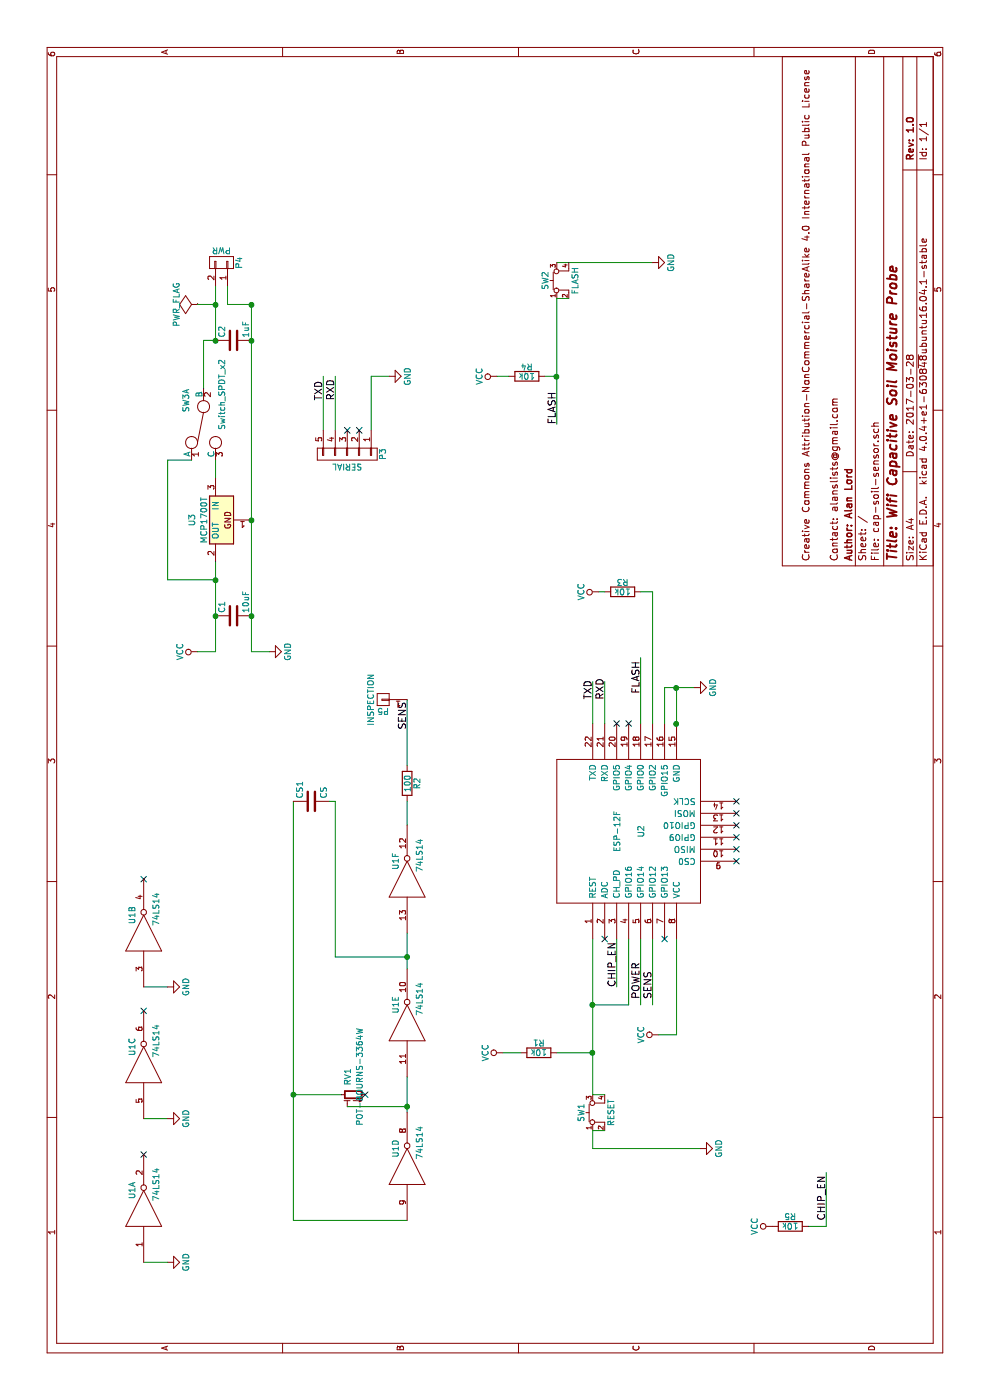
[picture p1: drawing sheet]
EESchema Schematic File Version 2
LIBS:cap-soil-sensor-rescue
LIBS:ESP8266
LIBS:power
LIBS:device
LIBS:transistors
LIBS:conn
LIBS:linear
LIBS:regul
LIBS:74xx
LIBS:cmos4000
LIBS:adc-dac
LIBS:memory
LIBS:xilinx
LIBS:microcontrollers
LIBS:dsp
LIBS:microchip
LIBS:analog_switches
LIBS:motorola
LIBS:texas
LIBS:intel
LIBS:audio
LIBS:interface
LIBS:digital-audio
LIBS:philips
LIBS:display
LIBS:cypress
LIBS:siliconi
LIBS:opto
LIBS:atmel
LIBS:contrib
LIBS:valves
LIBS:Microchip
LIBS:pasv-Bourns
LIBS:switches
LIBS:cap-sensor
LIBS:electomech-misc
LIBS:cap-soil-sensor-cache
EELAYER 25 0
EELAYER END
$Descr A4 11693 8268
encoding utf-8
Sheet 1 1
Title "Wifi Capacitive Soil Moisture Probe"
Date "2017-03-28"
Rev "1.0"
Comp "Author: Alan Lord"
Comment1 "Contact: alanslists@gmail.com"
Comment2 ""
Comment3 "Creative Commons Attribution-NonCommercial-ShareAlike 4.0 International Public License"
Comment4 ""
$EndDescr
$Comp
L C C1
U 1 1
P 6550 1950
F 0 "C1" H 6575 2050 50  0000 L CNN
F 1 "10uF" H 6575 1850 50  0000 L CNN
F 2 "Capacitors_SMD:C_1206_HandSoldering" H 6588 1800 50  0001 C CNN
F 3 "" H 6550 1950 50  0000 C CNN
	1    6550 1950
	1    0    0    -1  
$EndComp
$Comp
L C C2
U 1 1
P 8850 1950
F 0 "C2" H 8875 2050 50  0000 L CNN
F 1 "1uF" H 8875 1850 50  0000 L CNN
F 2 "Capacitors_SMD:C_1206_HandSoldering" H 8888 1800 50  0001 C CNN
F 3 "" H 8850 1950 50  0000 C CNN
	1    8850 1950
	1    0    0    -1  
$EndComp
$Comp
L R R2
U 1 1
P 5150 3400
F 0 "R2" V 5230 3400 50  0000 C CNN
F 1 "100" V 5150 3400 50  0000 C CNN
F 2 "Resistors_SMD:R_1206_HandSoldering" V 5080 3400 50  0001 C CNN
F 3 "" H 5150 3400 50  0000 C CNN
	1    5150 3400
	0    1    1    0   
$EndComp
$Comp
L ESP-12E U2
U 1 1
P 4750 5250
F 0 "U2" H 4750 5150 50  0000 C CNN
F 1 "ESP-12F" H 4750 5350 50  0000 C CNN
F 2 "ESP8266:ESP-12E" H 4750 5250 50  0001 C CNN
F 3 "" H 4750 5250 50  0001 C CNN
	1    4750 5250
	1    0    0    -1  
$EndComp
NoConn ~ 5000 6150
NoConn ~ 4900 6150
NoConn ~ 4800 6150
NoConn ~ 4700 6150
NoConn ~ 4600 6150
NoConn ~ 4500 6150
$Comp
L MCP1700T-vv02E/TT U3
U 1 1
P 7350 1850
F 0 "U3" H 7350 2100 50  0000 C CNN
F 1 "MCP1700T" H 7350 2000 50  0000 C CNN
F 2 "TO_SOT_Packages_SMD:SOT-23_Handsoldering" H 7350 1850 60  0001 C CNN
F 3 "" H 7350 1850 60  0000 C CNN
F 4 "IC MICROCHIP MCP1700T-vv02E/TT" H 7850 2600 60  0001 C CNN "BOM"
	1    7350 1850
	-1   0    0    -1  
$EndComp
$Comp
L CONN_01X02 P4
U 1 1
P 9500 1850
F 0 "P4" H 9500 2000 50  0000 C CNN
F 1 "PWR" V 9600 1850 50  0000 C CNN
F 2 "Connectors_JST:JST_XH_B02B-XH-A_02x2.50mm_Straight" H 9500 1850 50  0001 C CNN
F 3 "" H 9500 1850 50  0000 C CNN
	1    9500 1850
	1    0    0    1   
$EndComp
$Comp
L PWR_FLAG #FLG01
U 1 1
P 9150 1650
F 0 "#FLG01" H 9150 1745 50  0001 C CNN
F 1 "PWR_FLAG" H 9150 1830 50  0000 C CNN
F 2 "" H 9150 1650 50  0000 C CNN
F 3 "" H 9150 1650 50  0000 C CNN
	1    9150 1650
	1    0    0    -1  
$EndComp
Wire Wire Line
	9150 1800 9150 1650
Connection ~ 9150 1800
Wire Wire Line
	9300 1900 9150 1900
Wire Wire Line
	9150 1900 9150 2100
Connection ~ 9150 2100
Wire Wire Line
	6250 1800 7000 1800
$Comp
L VCC #PWR02
U 1 1
P 6250 1650
F 0 "#PWR02" H 6250 1500 50  0001 C CNN
F 1 "VCC" H 6250 1800 50  0000 C CNN
F 2 "" H 6250 1650 50  0000 C CNN
F 3 "" H 6250 1650 50  0000 C CNN
	1    6250 1650
	1    0    0    -1  
$EndComp
$Comp
L GND #PWR03
U 1 1
P 1150 1400
F 0 "#PWR03" H 1150 1150 50  0001 C CNN
F 1 "GND" H 1150 1250 50  0000 C CNN
F 2 "" H 1150 1400 50  0000 C CNN
F 3 "" H 1150 1400 50  0000 C CNN
	1    1150 1400
	1    0    0    -1  
$EndComp
NoConn ~ 4350 1200
Wire Wire Line
	1500 2450 5000 2450
Wire Wire Line
	1500 2450 1500 3400
Wire Wire Line
	2400 3400 2700 3400
Wire Wire Line
	3600 3400 3900 3400
Connection ~ 2550 2450
Wire Wire Line
	3700 3400 3700 2800
Connection ~ 3700 3400
Wire Wire Line
	3700 2800 5000 2800
Wire Wire Line
	4800 3400 5000 3400
Wire Wire Line
	5300 3400 5850 3400
Text Label 5600 3400 0    60   ~ 0
SENS
$Comp
L CONN_01X05 P3
U 1 1
P 7900 2900
F 0 "P3" H 7900 3200 50  0000 C CNN
F 1 "SERIAL" V 8000 2900 50  0000 C CNN
F 2 "Pin_Headers:Pin_Header_Straight_1x05_Pitch2.54mm" H 7900 2900 50  0001 C CNN
F 3 "" H 7900 2900 50  0000 C CNN
	1    7900 2900
	-1   0    0    1   
$EndComp
Wire Wire Line
	5650 4950 6000 4950
Wire Wire Line
	5650 5050 6000 5050
Text Label 5850 4950 0    60   ~ 0
TXD
Text Label 5850 5050 0    60   ~ 0
RXD
Wire Wire Line
	8100 2700 8550 2700
Wire Wire Line
	8100 2800 8550 2800
Wire Wire Line
	8100 3100 8550 3100
Text Label 8350 2700 0    60   ~ 0
TXD
Text Label 8350 2800 0    60   ~ 0
RXD
$Comp
L GND #PWR04
U 1 1
P 8550 3250
F 0 "#PWR04" H 8550 3000 50  0001 C CNN
F 1 "GND" H 8550 3100 50  0000 C CNN
F 2 "" H 8550 3250 50  0000 C CNN
F 3 "" H 8550 3250 50  0000 C CNN
	1    8550 3250
	1    0    0    -1  
$EndComp
Wire Wire Line
	8550 3100 8550 3250
Wire Wire Line
	3850 5150 3450 5150
Wire Wire Line
	2550 4950 3850 4950
Wire Wire Line
	3300 4950 3300 5250
Wire Wire Line
	3300 5250 3850 5250
Text Label 3450 5150 0    60   ~ 0
CHIP_EN
$Comp
L VCC #PWR05
U 1 1
P 3050 5500
F 0 "#PWR05" H 3050 5350 50  0001 C CNN
F 1 "VCC" H 3050 5650 50  0000 C CNN
F 2 "" H 3050 5500 50  0000 C CNN
F 3 "" H 3050 5500 50  0000 C CNN
	1    3050 5500
	1    0    0    -1  
$EndComp
Wire Wire Line
	5650 5650 5950 5650
Wire Wire Line
	5950 5550 5950 5800
$Comp
L GND #PWR06
U 1 1
P 5950 5800
F 0 "#PWR06" H 5950 5550 50  0001 C CNN
F 1 "GND" H 5950 5650 50  0000 C CNN
F 2 "" H 5950 5800 50  0000 C CNN
F 3 "" H 5950 5800 50  0000 C CNN
	1    5950 5800
	1    0    0    -1  
$EndComp
Wire Wire Line
	2100 4950 2100 5850
$Comp
L GND #PWR07
U 1 1
P 2100 5850
F 0 "#PWR07" H 2100 5600 50  0001 C CNN
F 1 "GND" H 2100 5700 50  0000 C CNN
F 2 "" H 2100 5850 50  0000 C CNN
F 3 "" H 2100 5850 50  0000 C CNN
	1    2100 5850
	1    0    0    -1  
$EndComp
Connection ~ 3300 4950
$Comp
L VCC #PWR08
U 1 1
P 1450 6450
F 0 "#PWR08" H 1450 6300 50  0001 C CNN
F 1 "VCC" H 1450 6600 50  0000 C CNN
F 2 "" H 1450 6450 50  0000 C CNN
F 3 "" H 1450 6450 50  0000 C CNN
	1    1450 6450
	1    0    0    -1  
$EndComp
$Comp
L VCC #PWR09
U 1 1
P 8550 4150
F 0 "#PWR09" H 8550 4000 50  0001 C CNN
F 1 "VCC" H 8550 4300 50  0000 C CNN
F 2 "" H 8550 4150 50  0000 C CNN
F 3 "" H 8550 4150 50  0000 C CNN
	1    8550 4150
	1    0    0    -1  
$EndComp
Wire Wire Line
	1450 6750 1450 6900
Wire Wire Line
	1450 6900 1900 6900
Text Label 1500 6900 0    60   ~ 0
CHIP_EN
Wire Wire Line
	9500 4650 9500 5450
$Comp
L GND #PWR010
U 1 1
P 9500 5450
F 0 "#PWR010" H 9500 5200 50  0001 C CNN
F 1 "GND" H 9500 5300 50  0000 C CNN
F 2 "" H 9500 5450 50  0000 C CNN
F 3 "" H 9500 5450 50  0000 C CNN
	1    9500 5450
	1    0    0    -1  
$EndComp
$Comp
L R R1
U 1 1
P 2900 4500
F 0 "R1" V 2980 4500 50  0000 C CNN
F 1 "10k" V 2900 4500 50  0000 C CNN
F 2 "Resistors_SMD:R_1206_HandSoldering" V 2830 4500 50  0001 C CNN
F 3 "" H 2900 4500 50  0000 C CNN
	1    2900 4500
	1    0    0    -1  
$EndComp
$Comp
L R R3
U 1 1
P 6750 5200
F 0 "R3" V 6830 5200 50  0000 C CNN
F 1 "10k" V 6750 5200 50  0000 C CNN
F 2 "Resistors_SMD:R_1206_HandSoldering" V 6680 5200 50  0001 C CNN
F 3 "" H 6750 5200 50  0000 C CNN
	1    6750 5200
	1    0    0    -1  
$EndComp
$Comp
L R R4
U 1 1
P 8550 4400
F 0 "R4" V 8630 4400 50  0000 C CNN
F 1 "10k" V 8550 4400 50  0000 C CNN
F 2 "Resistors_SMD:R_1206_HandSoldering" V 8480 4400 50  0001 C CNN
F 3 "" H 8550 4400 50  0000 C CNN
	1    8550 4400
	1    0    0    -1  
$EndComp
Connection ~ 2900 4950
$Comp
L VCC #PWR011
U 1 1
P 2900 4200
F 0 "#PWR011" H 2900 4050 50  0001 C CNN
F 1 "VCC" H 2900 4350 50  0000 C CNN
F 2 "" H 2900 4200 50  0000 C CNN
F 3 "" H 2900 4200 50  0000 C CNN
	1    2900 4200
	1    0    0    -1  
$EndComp
Wire Wire Line
	2900 4350 2900 4200
Wire Wire Line
	2900 4650 2900 4950
$Comp
L R R5
U 1 1
P 1450 6600
F 0 "R5" V 1530 6600 50  0000 C CNN
F 1 "10k" V 1450 6600 50  0000 C CNN
F 2 "Resistors_SMD:R_1206_HandSoldering" V 1380 6600 50  0001 C CNN
F 3 "" H 1450 6600 50  0000 C CNN
	1    1450 6600
	1    0    0    -1  
$EndComp
Wire Wire Line
	8550 4150 8550 4250
Wire Wire Line
	8550 4550 8550 4650
Connection ~ 8550 4650
Wire Wire Line
	8150 4650 9200 4650
Text Label 8150 4650 0    60   ~ 0
FLASH
Wire Wire Line
	5650 5350 6200 5350
Text Label 5900 5350 0    60   ~ 0
FLASH
$Comp
L VCC #PWR012
U 1 1
P 6750 5000
F 0 "#PWR012" H 6750 4850 50  0001 C CNN
F 1 "VCC" H 6750 5150 50  0000 C CNN
F 2 "" H 6750 5000 50  0000 C CNN
F 3 "" H 6750 5000 50  0000 C CNN
	1    6750 5000
	1    0    0    -1  
$EndComp
Wire Wire Line
	5650 5550 5950 5550
Connection ~ 5950 5650
NoConn ~ 5650 5150
NoConn ~ 5650 5250
NoConn ~ 3850 5550
NoConn ~ 3850 5050
Wire Wire Line
	3300 5450 3850 5450
Text Label 3350 5450 0    60   ~ 0
SENS
Connection ~ 8850 1800
Connection ~ 8850 2100
Connection ~ 6550 2100
Connection ~ 6550 1800
NoConn ~ 8100 2900
NoConn ~ 8100 3000
$Comp
L GND #PWR013
U 1 1
P 6250 2250
F 0 "#PWR013" H 6250 2000 50  0001 C CNN
F 1 "GND" H 6250 2100 50  0000 C CNN
F 2 "" H 6250 2250 50  0000 C CNN
F 3 "" H 6250 2250 50  0000 C CNN
	1    6250 2250
	1    0    0    -1  
$EndComp
Connection ~ 5650 5650
Wire Wire Line
	6250 1800 6250 1650
Wire Wire Line
	6250 2100 6250 2250
$Comp
L POT-BOURNS-3296W RV1
U 1 1
P 2550 2950
F 0 "RV1" H 2700 3000 50  0000 C CNN
F 1 "POT-BOURNS-3364W" H 2700 2900 50  0000 C CNN
F 2 "manuf:BOURNS-3364-W" H 2550 3000 60  0001 C CNN
F 3 "" H 2550 3000 60  0000 C CNN
	1    2550 2950
	1    0    0    -1  
$EndComp
Wire Wire Line
	2550 2450 2550 2850
Wire Wire Line
	2450 2900 2450 3400
Connection ~ 2450 3400
NoConn ~ 2550 3050
Wire Wire Line
	6750 5000 6750 5050
Wire Wire Line
	5650 5450 6750 5450
Wire Wire Line
	6750 5450 6750 5350
Wire Wire Line
	9150 2100 6250 2100
$Comp
L Switch_SPDT_x2 SW3
U 1 1
P 8150 1700
F 0 "SW3" H 7950 1850 50  0000 C CNN
F 1 "Switch_SPDT_x2" H 7900 1550 50  0000 C CNN
F 2 "switches:SW_SPDT_PCM12" H 8150 1700 50  0001 C CNN
F 3 "" H 8150 1700 50  0000 C CNN
	1    8150 1700
	-1   0    0    -1  
$EndComp
Wire Wire Line
	8850 1800 9300 1800
Wire Wire Line
	8850 1800 8850 1700
Wire Wire Line
	8850 1700 8450 1700
Wire Wire Line
	7850 1600 7850 1400
Wire Wire Line
	7850 1400 6850 1400
Wire Wire Line
	6850 1400 6850 1800
Connection ~ 6850 1800
Connection ~ 7350 2100
Wire Wire Line
	7700 1800 7850 1800
Wire Wire Line
	3850 5350 3300 5350
Wire Wire Line
	3850 5650 3050 5650
Wire Wire Line
	3050 5650 3050 5500
Text Label 3350 5350 0    60   ~ 0
POWER
NoConn ~ 2050 1200
NoConn ~ 3250 1200
Wire Wire Line
	2350 1200 2350 1400
Wire Wire Line
	3450 1200 3450 1400
$Comp
L GND #PWR014
U 1 1
P 2350 1400
F 0 "#PWR014" H 2350 1150 50  0001 C CNN
F 1 "GND" H 2350 1250 50  0000 C CNN
F 2 "" H 2350 1400 50  0000 C CNN
F 3 "" H 2350 1400 50  0000 C CNN
	1    2350 1400
	1    0    0    -1  
$EndComp
$Comp
L GND #PWR015
U 1 1
P 3450 1400
F 0 "#PWR015" H 3450 1150 50  0001 C CNN
F 1 "GND" H 3450 1250 50  0000 C CNN
F 2 "" H 3450 1400 50  0000 C CNN
F 3 "" H 3450 1400 50  0000 C CNN
	1    3450 1400
	1    0    0    -1  
$EndComp
Wire Wire Line
	1150 1200 1150 1400
$Comp
L CONN_01X01 P5
U 1 1
P 5850 3200
F 0 "P5" H 5850 3300 50  0000 C CNN
F 1 "INSPECTION" V 5950 3200 50  0000 C CNN
F 2 "Pin_Headers:Pin_Header_Straight_1x01_Pitch2.54mm" H 5850 3200 50  0001 C CNN
F 3 "" H 5850 3200 50  0000 C CNN
	1    5850 3200
	0    -1   -1   0   
$EndComp
$Comp
L CS CS1
U 1 1
P 5000 2600
F 0 "CS1" H 5025 2700 50  0000 L CNN
F 1 "CS" H 5025 2500 50  0000 L CNN
F 2 "cap-sensor:cap_sensor_probe" H 5038 2450 50  0001 C CNN
F 3 "" H 5000 2600 50  0000 C CNN
	1    5000 2600
	1    0    0    -1  
$EndComp
Wire Wire Line
	5000 2800 5000 2750
$Comp
L TACT-CK-PTS645-SMD SW1
U 1 1
P 2400 4950
F 0 "SW1" H 2400 5050 50  0000 C CNN
F 1 "RESET" H 2400 4800 50  0000 C CNN
F 2 "switches:SKQGAFE010_Switch" H 2400 4700 60  0001 C CNN
F 3 "" H 2400 4950 60  0000 C CNN
	1    2400 4950
	1    0    0    -1  
$EndComp
$Comp
L TACT-CK-PTS645-SMD SW2
U 1 1
P 9350 4650
F 0 "SW2" H 9350 4750 50  0000 C CNN
F 1 "FLASH" H 9350 4500 50  0000 C CNN
F 2 "switches:SKQGAFE010_Switch" H 9350 4400 60  0001 C CNN
F 3 "" H 9350 4650 60  0000 C CNN
	1    9350 4650
	1    0    0    -1  
$EndComp
Wire Wire Line
	2250 4950 2100 4950
Wire Wire Line
	2250 5050 2250 4950
Wire Wire Line
	2550 5050 2550 4950
Wire Wire Line
	9200 4650 9200 4750
$Comp
L 74LS14-RESCUE-cap-soil-sensor U1
U 1 1
P 1600 1200
F 0 "U1" H 1750 1300 50  0000 C CNN
F 1 "74LS14" H 1800 1100 50  0000 C CNN
F 2 "KiCad/Housings_SOIC.pretty:SOIC-14_3.9x8.7mm_Pitch1.27mm" H 1600 1200 50  0001 C CNN
F 3 "" H 1600 1200 50  0000 C CNN
	1    1600 1200
	1    0    0    -1  
$EndComp
$Comp
L 74LS14-RESCUE-cap-soil-sensor U1
U 3 1
P 2800 1200
F 0 "U1" H 2950 1300 50  0000 C CNN
F 1 "74LS14" H 3000 1100 50  0000 C CNN
F 2 "KiCad/Housings_SOIC.pretty:SOIC-14_3.9x8.7mm_Pitch1.27mm" H 2800 1200 50  0001 C CNN
F 3 "" H 2800 1200 50  0000 C CNN
	3    2800 1200
	1    0    0    -1  
$EndComp
$Comp
L 74LS14-RESCUE-cap-soil-sensor U1
U 5 1
P 3150 3400
F 0 "U1" H 3300 3500 50  0000 C CNN
F 1 "74LS14" H 3350 3300 50  0000 C CNN
F 2 "KiCad/Housings_SOIC.pretty:SOIC-14_3.9x8.7mm_Pitch1.27mm" H 3150 3400 50  0001 C CNN
F 3 "" H 3150 3400 50  0000 C CNN
	5    3150 3400
	1    0    0    -1  
$EndComp
$Comp
L 74LS14-RESCUE-cap-soil-sensor U1
U 2 1
P 3900 1200
F 0 "U1" H 4050 1300 50  0000 C CNN
F 1 "74LS14" H 4100 1100 50  0000 C CNN
F 2 "KiCad/Housings_SOIC.pretty:SOIC-14_3.9x8.7mm_Pitch1.27mm" H 3900 1200 50  0001 C CNN
F 3 "" H 3900 1200 50  0000 C CNN
	2    3900 1200
	1    0    0    -1  
$EndComp
$Comp
L 74LS14-RESCUE-cap-soil-sensor U1
U 4 1
P 1950 3400
F 0 "U1" H 2100 3500 50  0000 C CNN
F 1 "74LS14" H 2150 3300 50  0000 C CNN
F 2 "KiCad/Housings_SOIC.pretty:SOIC-14_3.9x8.7mm_Pitch1.27mm" H 1950 3400 50  0001 C CNN
F 3 "" H 1950 3400 50  0000 C CNN
	4    1950 3400
	1    0    0    -1  
$EndComp
$Comp
L 74LS14-RESCUE-cap-soil-sensor U1
U 6 1
P 4350 3400
F 0 "U1" H 4500 3500 50  0000 C CNN
F 1 "74LS14" H 4550 3300 50  0000 C CNN
F 2 "KiCad/Housings_SOIC.pretty:SOIC-14_3.9x8.7mm_Pitch1.27mm" H 4350 3400 50  0001 C CNN
F 3 "" H 4350 3400 50  0000 C CNN
	6    4350 3400
	1    0    0    -1  
$EndComp
$EndSCHEMATC
